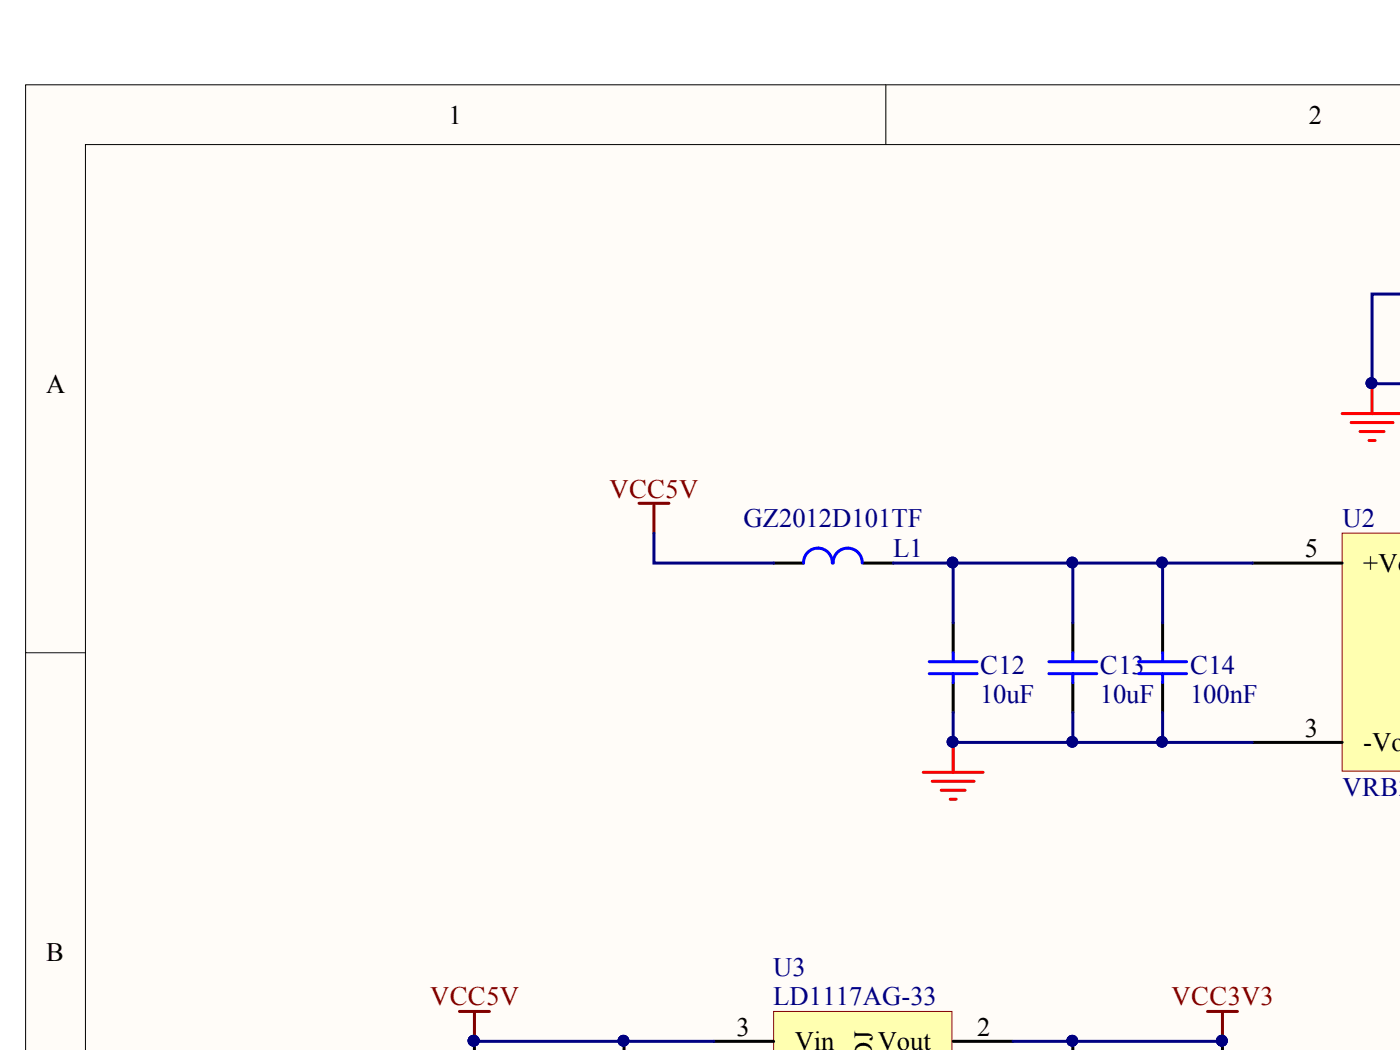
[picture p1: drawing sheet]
<svg xmlns="http://www.w3.org/2000/svg" width="320mm" height="240mm" viewBox="0 0 320 240" stroke-linecap="round" stroke-linejoin="round" font-family="sans-serif">
<g fill="#fffcf8" stroke="#000" stroke-width=".23">
<path d="M5.9 19.4h314.1v220.5h-314.1z"/>
<path d="M19.5 33h300.5v206.9h-300.5z"/>
</g>
<path d="M202.5 19.4v13.6M5.9 149.1h13.6" fill="none" stroke="#000" stroke-width=".23"/>
<path d="M176.8 231.1h40.8v8.8h-40.8z" fill="#ffffb0" stroke="#800000" stroke-width=".23"/>
<path d="M163.1 237.9h13.7M217.8 237.9h13.7" fill="none" stroke="#000" stroke-width=".68"/>
<path d="M146 115h6.9M149.5 115v6.8M105 231.1h6.8M108.4 231.1v6.8M276 231.1h6.8M279.4 231.1v6.8" fill="none" stroke="#800000" stroke-width=".68"/>
<g fill="#000080" stroke="#000080" stroke-width=".23">
<circle cx="108.3" cy="237.8" r="1.25"/>
<circle cx="279.3" cy="237.8" r="1.23"/>
</g>
<path d="M306.7 121.8h13.3v54.4h-13.3z" fill="#ffffb0" stroke="#800000" stroke-width=".23"/>
<g fill="none" stroke="#000" stroke-width=".68">
<path d="M176.8 128.6h6.9M197.3 128.6h6.9M286.2 128.6h20.5M217.8 142.3v6.8M217.8 156v6.8M245.2 142.3v6.8M245.2 156v6.8M265.7 142.3v6.8M265.7 156v6.8M286.2 169.6h20.5M108.4 237.9v2M142.6 237.9v2"/>
<path d="M245.2 237.9v2M279.4 237.9v2"/>
</g>
<path d="M306.7 94.5h13.3M308.8 96.5h9.6M310.8 98.6h5.5M313.6 87.7v6.8M312.9 100.6h1.4M211 176.4h13.7M213.1 178.5h9.5M217.8 169.6v6.8M215.1 180.5h5.5M217.2 182.6h1.3" fill="none" stroke="#f00" stroke-width=".68"/>
<g fill="#000080" stroke="#000080" stroke-width=".23">
<circle cx="217.7" cy="169.5" r="1.23"/>
<circle cx="313.4" cy="87.5" r="1.23"/>
<circle cx="108.3" cy="237.8" r="1.25"/>
<circle cx="245.1" cy="237.8" r="1.23"/>
<circle cx="279.3" cy="237.8" r="1.23"/>
<circle cx="142.5" cy="237.8" r="1.23"/>
<circle cx="265.6" cy="169.5" r="1.23"/>
<circle cx="265.6" cy="128.5" r="1.23"/>
<circle cx="217.7" cy="128.5" r="1.23"/>
<circle cx="245.1" cy="169.5" r="1.23"/>
<circle cx="245.1" cy="128.5" r="1.23"/>
</g>
<g fill="none" stroke="#00f" stroke-width=".68">
<path d="M190.2 128.6a3.3 3.3 0 0 0-3.3-3.4 3.3 3.3 0 0 0-3.2 3.4M197.1 128.6a3.3 3.3 0 0 0-3.4-3.4 3.3 3.3 0 0 0-3.3 3.4M212.4 151.2h10.9M212.4 153.9h10.9M217.8 149.1v2.1M217.8 153.9v2.1M239.7 151.2h11M239.7 153.9h11M245.2 149.1v2.1M245.2 153.9v2.1M260.2 151.2h11M260.2 153.9h11"/>
<path d="M265.7 149.1v2.1M265.7 153.9v2.1"/>
</g>
<path d="M320 67.2h-6.4v20.5h6.4M149.5 121.8v6.8h27.3M204.2 128.6h82M217.8 128.6v13.7M245.2 128.6v13.7M265.7 128.6v13.7M217.8 162.8v6.8h68.4M245.2 162.8v6.8M265.7 162.8v6.8M108.4 237.9h54.7M231.5 237.9h47.9" fill="none" stroke="#000080" stroke-width=".68"/>
<g font-size="6.1">
<text x="102.5" y="28.3">1</text>
<text x="299.1" y="28.3">2</text>
<text x="10.5" y="89.8">A</text>
<text x="298.2" y="127.2">5</text>
<text x="311.5" y="130.7">+Vo</text>
<text x="298.2" y="168.4">3</text>
<text x="311.5" y="171.7">-Vo</text>
<text x="10.5" y="219.6">B</text>
<text x="168.3" y="236.7">3</text>
<text x="181.6" y="240">Vin</text>
<text x="199.4" y="237.9" transform="rotate(-90 199.4 237.9)">J</text>
<text x="200.6" y="240">Vout</text>
<text x="223.3" y="236.7">2</text>
</g>
<g font-size="6.1" fill="#800000">
<text x="139.3" y="113.7">VCC5V</text>
<text x="98.3" y="229.7">VCC5V</text>
<text x="267.8" y="229.7">VCC3V3</text>
</g>
<g font-size="6.1" fill="#000080">
<text x="169.9" y="120.5">GZ2012D101TF</text>
<text x="306.9" y="120.5">U2</text>
<text x="204.1" y="127.2">L1</text>
<text x="224" y="153.9">C12</text>
<text x="251.4" y="153.9">C13</text>
<text x="272" y="153.9">C14</text>
<text x="224" y="160.7">10uF</text>
<text x="251.4" y="160.7">10uF</text>
<text x="272" y="160.7">100nF</text>
<text x="306.9" y="182">VRB2</text>
<text x="176.7" y="222.9">U3</text>
<text x="176.7" y="229.7">LD1117AG-33</text>
</g>
</svg>
